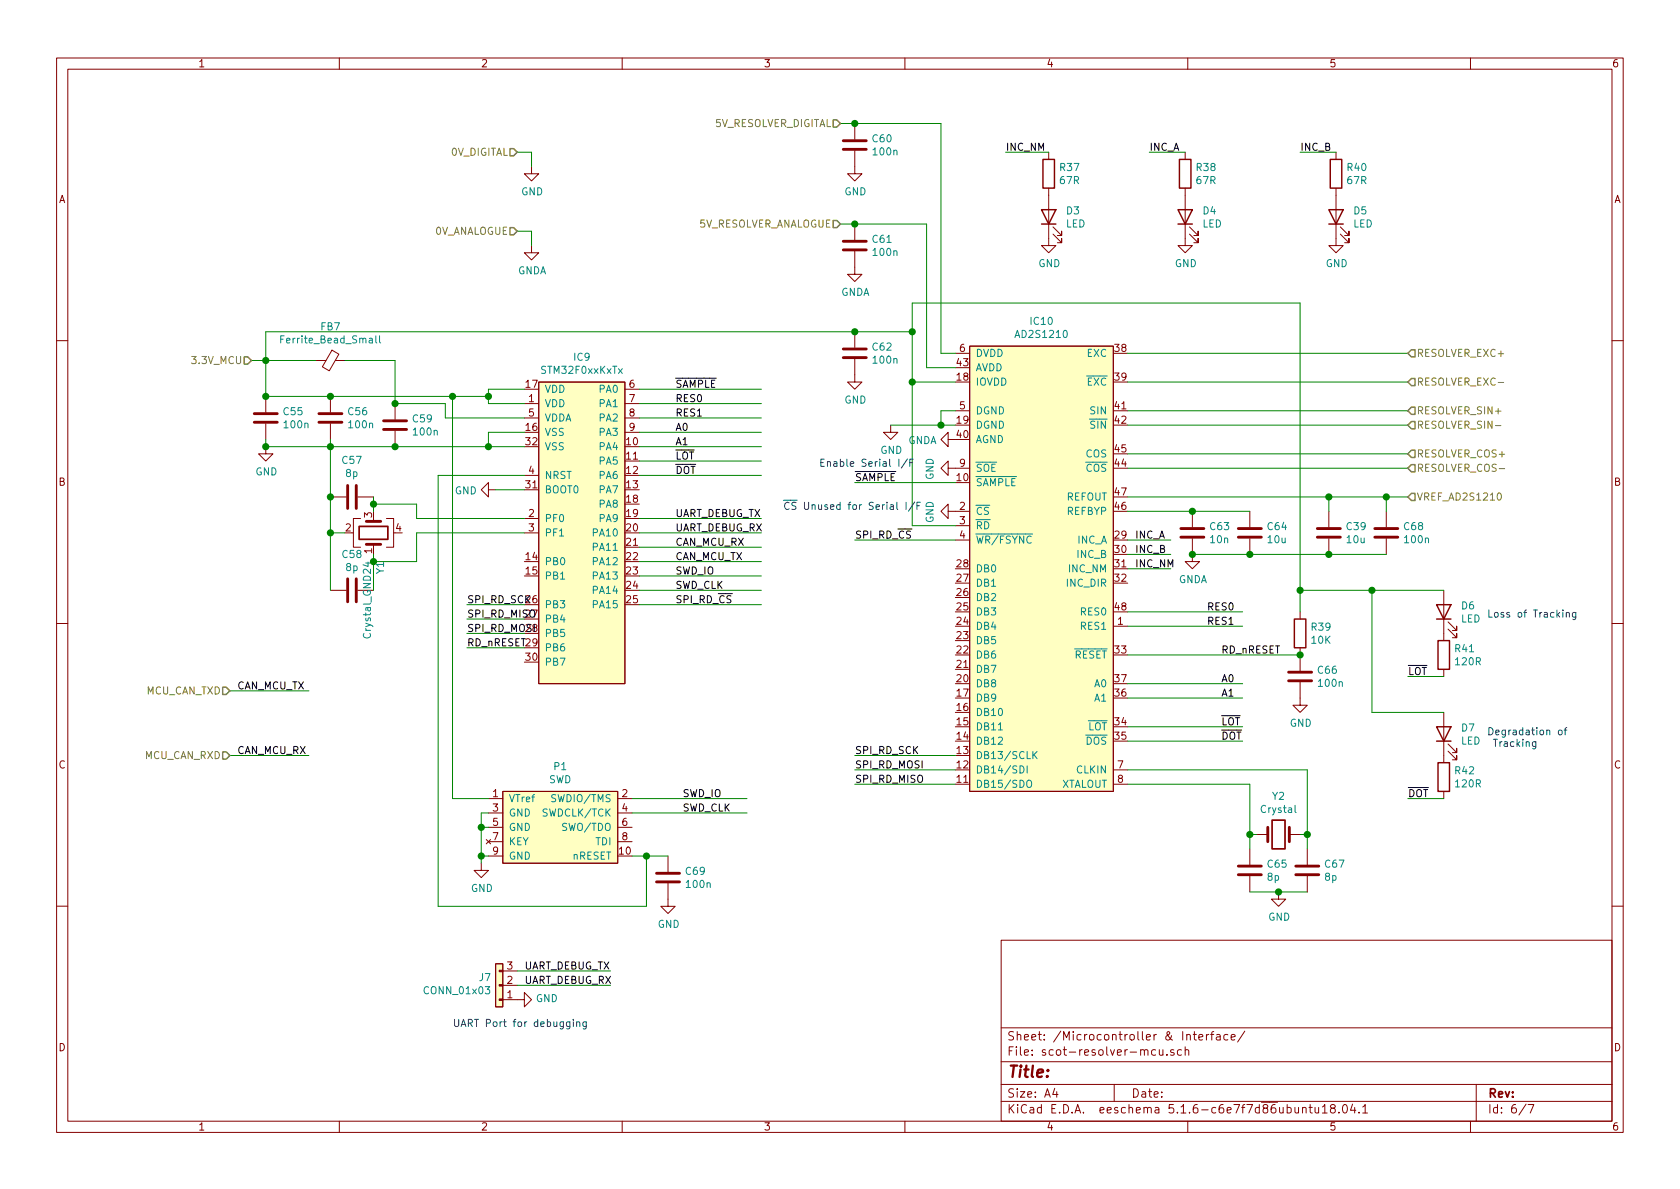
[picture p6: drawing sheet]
EESchema Schematic File Version 4
EELAYER 30 0
EELAYER END
$Descr A4 11693 8268
encoding utf-8
Sheet 6 7
Title ""
Date ""
Rev ""
Comp ""
Comment1 ""
Comment2 ""
Comment3 ""
Comment4 ""
$EndDescr
$Comp
L agg-kicad:STM32F0xxKxTx IC?
U 1 1
P 4050 3700
AR Path="/5E4C6D0F" Ref="IC?"  Part="1" 
AR Path="/5E4C3ECD/5E4C6D0F" Ref="IC9"  Part="1" 
F 0 "IC9" H 4050 4925 50  0000 C CNN
F 1 "STM32F0xxKxTx" H 4050 4834 50  0000 C CNN
F 2 "agg:LQFP-32" H 3750 2500 50  0001 L CNN
F 3 "http://www.st.com/web/en/resource/technical/document/datasheet/DM00088500.pdf" H 3750 2400 50  0001 L CNN
F 4 "2432085" H 3750 2300 50  0001 L CNN "Farnell"
	1    4050 3700
	1    0    0    -1  
$EndComp
$Comp
L agg-kicad:SWD P?
U 1 1
P 3900 5750
AR Path="/5E4C6D16" Ref="P?"  Part="1" 
AR Path="/5E4C3ECD/5E4C6D16" Ref="P1"  Part="1" 
F 0 "P1" H 3900 6175 50  0000 C CNN
F 1 "SWD" H 3900 6084 50  0000 C CNN
F 2 "agg:FTSH-105-01-F-D-K" H 3500 5350 50  0001 L CNN
F 3 "" H 4250 5550 50  0001 C CNN
F 4 "FTSH-105-01-F-D-K" H 3500 5250 50  0001 L CNN "Toby"
	1    3900 5750
	1    0    0    -1  
$EndComp
Text HLabel 1600 4800 0    50   Input ~ 0
MCU_CAN_TXD
Text HLabel 1600 5250 0    50   Input ~ 0
MCU_CAN_RXD
Text HLabel 1750 2500 0    50   Input ~ 0
3.3V_MCU
Text HLabel 5850 1550 0    50   Input ~ 0
5V_RESOLVER_ANALOGUE
Text HLabel 9800 3450 2    50   Input ~ 0
VREF_AD2S1210
Text HLabel 9800 2450 2    50   Input ~ 0
RESOLVER_EXC+
Text HLabel 9800 2650 2    50   Input ~ 0
RESOLVER_EXC-
Text HLabel 9800 2850 2    50   Input ~ 0
RESOLVER_SIN+
Text HLabel 9800 2950 2    50   Input ~ 0
RESOLVER_SIN-
Text HLabel 9800 3150 2    50   Input ~ 0
RESOLVER_COS+
Text HLabel 9800 3250 2    50   Input ~ 0
RESOLVER_COS-
Text HLabel 5850 850  0    50   Input ~ 0
5V_RESOLVER_DIGITAL
$Comp
L Device:C C62
U 1 1
P 5950 2450
F 0 "C62" H 6065 2496 50  0000 L CNN
F 1 "100n" H 6065 2405 50  0000 L CNN
F 2 "Capacitor_SMD:C_0603_1608Metric_Pad1.05x0.95mm_HandSolder" H 5988 2300 50  0001 C CNN
F 3 "~" H 5950 2450 50  0001 C CNN
	1    5950 2450
	1    0    0    -1  
$EndComp
$Comp
L Device:C C55
U 1 1
P 1850 2900
F 0 "C55" H 1965 2946 50  0000 L CNN
F 1 "100n" H 1965 2855 50  0000 L CNN
F 2 "Capacitor_SMD:C_0603_1608Metric_Pad1.05x0.95mm_HandSolder" H 1888 2750 50  0001 C CNN
F 3 "~" H 1850 2900 50  0001 C CNN
	1    1850 2900
	1    0    0    -1  
$EndComp
$Comp
L Device:C C56
U 1 1
P 2300 2900
F 0 "C56" H 2415 2946 50  0000 L CNN
F 1 "100n" H 2415 2855 50  0000 L CNN
F 2 "Capacitor_SMD:C_0603_1608Metric_Pad1.05x0.95mm_HandSolder" H 2338 2750 50  0001 C CNN
F 3 "~" H 2300 2900 50  0001 C CNN
	1    2300 2900
	1    0    0    -1  
$EndComp
$Comp
L Device:C C59
U 1 1
P 2750 2950
F 0 "C59" H 2865 2996 50  0000 L CNN
F 1 "100n" H 2865 2905 50  0000 L CNN
F 2 "Capacitor_SMD:C_0603_1608Metric_Pad1.05x0.95mm_HandSolder" H 2788 2800 50  0001 C CNN
F 3 "~" H 2750 2950 50  0001 C CNN
	1    2750 2950
	1    0    0    -1  
$EndComp
Wire Wire Line
	3650 3000 3400 3000
Wire Wire Line
	3400 3000 3400 3100
Wire Wire Line
	3400 3100 3650 3100
Wire Wire Line
	3400 3100 2750 3100
Connection ~ 3400 3100
Wire Wire Line
	3650 2900 3100 2900
Wire Wire Line
	3100 2900 3100 2800
Wire Wire Line
	3100 2800 2750 2800
Wire Wire Line
	2300 3050 2300 3100
Wire Wire Line
	2300 3100 2750 3100
Connection ~ 2750 3100
Wire Wire Line
	2300 3100 1850 3100
Wire Wire Line
	1850 3100 1850 3050
Connection ~ 2300 3100
Wire Wire Line
	1850 2750 2300 2750
Wire Wire Line
	3400 2750 3400 2800
Wire Wire Line
	3400 2800 3650 2800
Connection ~ 2300 2750
Wire Wire Line
	2300 2750 3150 2750
Wire Wire Line
	3650 2700 3400 2700
Wire Wire Line
	3400 2700 3400 2750
Connection ~ 3400 2750
Wire Wire Line
	1850 2500 1850 2750
Connection ~ 1850 2750
Wire Wire Line
	1750 2500 1850 2500
Connection ~ 1850 2500
$Comp
L power:GND #PWR0137
U 1 1
P 1850 3100
F 0 "#PWR0137" H 1850 2850 50  0001 C CNN
F 1 "GND" H 1855 2927 50  0000 C CNN
F 2 "" H 1850 3100 50  0001 C CNN
F 3 "" H 1850 3100 50  0001 C CNN
	1    1850 3100
	1    0    0    -1  
$EndComp
Connection ~ 1850 3100
$Comp
L power:GND #PWR0138
U 1 1
P 3350 6000
F 0 "#PWR0138" H 3350 5750 50  0001 C CNN
F 1 "GND" H 3355 5827 50  0000 C CNN
F 2 "" H 3350 6000 50  0001 C CNN
F 3 "" H 3350 6000 50  0001 C CNN
	1    3350 6000
	1    0    0    -1  
$EndComp
Wire Wire Line
	3350 6000 3350 5950
Wire Wire Line
	3350 5950 3400 5950
Wire Wire Line
	3350 5950 3350 5750
Wire Wire Line
	3350 5750 3400 5750
Connection ~ 3350 5950
Wire Wire Line
	3350 5750 3350 5650
Wire Wire Line
	3350 5650 3400 5650
Connection ~ 3350 5750
Wire Wire Line
	4400 5950 4500 5950
Wire Wire Line
	4500 5950 4500 6300
Wire Wire Line
	4500 6300 3050 6300
Wire Wire Line
	3050 6300 3050 3300
Wire Wire Line
	3050 3300 3650 3300
$Comp
L power:GND #PWR0139
U 1 1
P 3450 3400
F 0 "#PWR0139" H 3450 3150 50  0001 C CNN
F 1 "GND" V 3455 3272 50  0000 R CNN
F 2 "" H 3450 3400 50  0001 C CNN
F 3 "" H 3450 3400 50  0001 C CNN
	1    3450 3400
	0    1    1    0   
$EndComp
Wire Wire Line
	3450 3400 3650 3400
Wire Wire Line
	3400 5550 3150 5550
Wire Wire Line
	3150 5550 3150 2750
Connection ~ 3150 2750
Wire Wire Line
	3150 2750 3400 2750
$Comp
L Device:Crystal_GND24 Y1
U 1 1
P 2600 3700
F 0 "Y1" H 2406 3654 50  0000 R CNN
F 1 "Crystal_GND24" H 2406 3745 50  0000 R CNN
F 2 "Crystal:Crystal_SMD_Abracon_ABM8G-4Pin_3.2x2.5mm" H 2600 3700 50  0001 C CNN
F 3 "~" H 2600 3700 50  0001 C CNN
	1    2600 3700
	0    -1   -1   0   
$EndComp
$Comp
L Device:C C57
U 1 1
P 2450 3450
F 0 "C57" V 2702 3450 50  0000 C CNN
F 1 "8p" V 2611 3450 50  0000 C CNN
F 2 "Capacitor_SMD:C_0603_1608Metric_Pad1.05x0.95mm_HandSolder" H 2488 3300 50  0001 C CNN
F 3 "~" H 2450 3450 50  0001 C CNN
	1    2450 3450
	0    -1   -1   0   
$EndComp
$Comp
L Device:C C58
U 1 1
P 2450 4100
F 0 "C58" V 2198 4100 50  0000 C CNN
F 1 "8p" V 2289 4100 50  0000 C CNN
F 2 "Capacitor_SMD:C_0603_1608Metric_Pad1.05x0.95mm_HandSolder" H 2488 3950 50  0001 C CNN
F 3 "~" H 2450 4100 50  0001 C CNN
	1    2450 4100
	0    1    1    0   
$EndComp
Wire Wire Line
	2600 3850 2600 3900
Wire Wire Line
	2400 3700 2300 3700
Wire Wire Line
	2300 3700 2300 3450
Connection ~ 2300 3700
Wire Wire Line
	2600 3450 2600 3500
Wire Wire Line
	2300 3100 2300 3450
Connection ~ 2300 3450
Wire Wire Line
	3650 3600 2900 3600
Wire Wire Line
	2900 3600 2900 3500
Wire Wire Line
	2900 3500 2600 3500
Connection ~ 2600 3500
Wire Wire Line
	2600 3500 2600 3550
Wire Wire Line
	3650 3700 2900 3700
Wire Wire Line
	2900 3700 2900 3900
Wire Wire Line
	2900 3900 2600 3900
Connection ~ 2600 3900
Wire Wire Line
	2600 3900 2600 4100
Wire Wire Line
	2300 3700 2300 4100
Text Label 4700 3900 0    50   ~ 0
CAN_MCU_TX
Wire Wire Line
	4450 3900 5300 3900
Wire Wire Line
	4450 3800 5300 3800
Text Label 4700 3800 0    50   ~ 0
CAN_MCU_RX
Wire Wire Line
	5300 3700 4450 3700
Text Label 4700 3600 0    50   ~ 0
UART_DEBUG_TX
Text Label 4700 3700 0    50   ~ 0
UART_DEBUG_RX
$Comp
L Device:Crystal Y2
U 1 1
P 8900 5800
F 0 "Y2" H 8900 6068 50  0000 C CNN
F 1 "Crystal" H 8900 5977 50  0000 C CNN
F 2 "Crystal:Crystal_SMD_SeikoEpson_MA505-2Pin_12.7x5.1mm_HandSoldering" H 8900 5800 50  0001 C CNN
F 3 "~" H 8900 5800 50  0001 C CNN
	1    8900 5800
	1    0    0    -1  
$EndComp
$Comp
L Device:C C67
U 1 1
P 9100 6050
F 0 "C67" H 9215 6096 50  0000 L CNN
F 1 "8p" H 9215 6005 50  0000 L CNN
F 2 "Capacitor_SMD:C_0603_1608Metric_Pad1.05x0.95mm_HandSolder" H 9138 5900 50  0001 C CNN
F 3 "~" H 9100 6050 50  0001 C CNN
	1    9100 6050
	1    0    0    -1  
$EndComp
$Comp
L Device:C C65
U 1 1
P 8700 6050
F 0 "C65" H 8815 6096 50  0000 L CNN
F 1 "8p" H 8815 6005 50  0000 L CNN
F 2 "Capacitor_SMD:C_0603_1608Metric_Pad1.05x0.95mm_HandSolder" H 8738 5900 50  0001 C CNN
F 3 "~" H 8700 6050 50  0001 C CNN
	1    8700 6050
	1    0    0    -1  
$EndComp
Wire Wire Line
	8700 5900 8700 5800
Wire Wire Line
	8700 5800 8750 5800
Wire Wire Line
	9050 5800 9100 5800
Wire Wire Line
	9100 5800 9100 5900
Wire Wire Line
	9100 6200 8900 6200
$Comp
L power:GND #PWR0140
U 1 1
P 8900 6200
F 0 "#PWR0140" H 8900 5950 50  0001 C CNN
F 1 "GND" H 8905 6027 50  0000 C CNN
F 2 "" H 8900 6200 50  0001 C CNN
F 3 "" H 8900 6200 50  0001 C CNN
	1    8900 6200
	1    0    0    -1  
$EndComp
Connection ~ 8900 6200
Wire Wire Line
	8900 6200 8700 6200
$Comp
L agg-kicad:AD2S1210 IC10
U 1 1
P 7250 3950
F 0 "IC10" H 7250 5675 50  0000 C CNN
F 1 "AD2S1210" H 7250 5584 50  0000 C CNN
F 2 "agg:LQFP-48" H 6750 2250 50  0001 L CNN
F 3 "https://www.analog.com/media/en/technical-documentation/data-sheets/AD2S1210.pdf" H 6750 2150 50  0001 L CNN
F 4 "584-AD2S1210DSTZ" H 6750 2050 50  0001 L CNN "Mouser"
	1    7250 3950
	1    0    0    -1  
$EndComp
$Comp
L Device:C C66
U 1 1
P 9050 4700
F 0 "C66" H 9165 4746 50  0000 L CNN
F 1 "100n" H 9165 4655 50  0000 L CNN
F 2 "Capacitor_SMD:C_0603_1608Metric_Pad1.05x0.95mm_HandSolder" H 9088 4550 50  0001 C CNN
F 3 "~" H 9050 4700 50  0001 C CNN
	1    9050 4700
	1    0    0    -1  
$EndComp
$Comp
L Device:R R39
U 1 1
P 9050 4400
F 0 "R39" H 9120 4446 50  0000 L CNN
F 1 "10K" H 9120 4355 50  0000 L CNN
F 2 "Resistor_SMD:R_0603_1608Metric_Pad1.05x0.95mm_HandSolder" V 8980 4400 50  0001 C CNN
F 3 "~" H 9050 4400 50  0001 C CNN
	1    9050 4400
	1    0    0    -1  
$EndComp
$Comp
L power:GND #PWR0141
U 1 1
P 9050 4850
F 0 "#PWR0141" H 9050 4600 50  0001 C CNN
F 1 "GND" H 9055 4677 50  0000 C CNN
F 2 "" H 9050 4850 50  0001 C CNN
F 3 "" H 9050 4850 50  0001 C CNN
	1    9050 4850
	1    0    0    -1  
$EndComp
Connection ~ 9050 4550
$Comp
L Device:C C63
U 1 1
P 8300 3700
F 0 "C63" H 8415 3746 50  0000 L CNN
F 1 "10n" H 8415 3655 50  0000 L CNN
F 2 "Capacitor_SMD:C_0603_1608Metric_Pad1.05x0.95mm_HandSolder" H 8338 3550 50  0001 C CNN
F 3 "~" H 8300 3700 50  0001 C CNN
	1    8300 3700
	1    0    0    -1  
$EndComp
$Comp
L Device:C C64
U 1 1
P 8700 3700
F 0 "C64" H 8815 3746 50  0000 L CNN
F 1 "10u" H 8815 3655 50  0000 L CNN
F 2 "Capacitor_SMD:C_0603_1608Metric_Pad1.05x0.95mm_HandSolder" H 8738 3550 50  0001 C CNN
F 3 "~" H 8700 3700 50  0001 C CNN
	1    8700 3700
	1    0    0    -1  
$EndComp
$Comp
L Device:C C68
U 1 1
P 9650 3700
F 0 "C68" H 9765 3746 50  0000 L CNN
F 1 "100n" H 9765 3655 50  0000 L CNN
F 2 "Capacitor_SMD:C_0603_1608Metric_Pad1.05x0.95mm_HandSolder" H 9688 3550 50  0001 C CNN
F 3 "~" H 9650 3700 50  0001 C CNN
	1    9650 3700
	1    0    0    -1  
$EndComp
Wire Wire Line
	7850 3550 8300 3550
Connection ~ 8300 3550
Wire Wire Line
	8300 3550 8700 3550
Wire Wire Line
	7850 3450 9250 3450
Wire Wire Line
	9650 3450 9650 3550
Wire Wire Line
	8300 3850 8700 3850
Connection ~ 8700 3850
Wire Wire Line
	8700 3850 9250 3850
Wire Wire Line
	7850 2450 9800 2450
Wire Wire Line
	7850 2650 9800 2650
Wire Wire Line
	9800 2850 7850 2850
Wire Wire Line
	9800 2950 7850 2950
Wire Wire Line
	9800 3150 7850 3150
Wire Wire Line
	9800 3250 7850 3250
Wire Wire Line
	9800 3450 9650 3450
Connection ~ 9650 3450
$Comp
L Device:C C60
U 1 1
P 5950 1000
F 0 "C60" H 6065 1046 50  0000 L CNN
F 1 "100n" H 6065 955 50  0000 L CNN
F 2 "Capacitor_SMD:C_0603_1608Metric_Pad1.05x0.95mm_HandSolder" H 5988 850 50  0001 C CNN
F 3 "~" H 5950 1000 50  0001 C CNN
	1    5950 1000
	1    0    0    -1  
$EndComp
$Comp
L power:GND #PWR0142
U 1 1
P 5950 1150
F 0 "#PWR0142" H 5950 900 50  0001 C CNN
F 1 "GND" H 5955 977 50  0000 C CNN
F 2 "" H 5950 1150 50  0001 C CNN
F 3 "" H 5950 1150 50  0001 C CNN
	1    5950 1150
	1    0    0    -1  
$EndComp
Wire Wire Line
	5850 850  5950 850 
Wire Wire Line
	6550 2450 6650 2450
Connection ~ 5950 850 
Wire Wire Line
	5950 850  6550 850 
Wire Wire Line
	6550 850  6550 2450
$Comp
L Device:C C61
U 1 1
P 5950 1700
F 0 "C61" H 6065 1746 50  0000 L CNN
F 1 "100n" H 6065 1655 50  0000 L CNN
F 2 "Capacitor_SMD:C_0603_1608Metric_Pad1.05x0.95mm_HandSolder" H 5988 1550 50  0001 C CNN
F 3 "~" H 5950 1700 50  0001 C CNN
	1    5950 1700
	1    0    0    -1  
$EndComp
Wire Wire Line
	6650 2550 6450 2550
Wire Wire Line
	6450 2550 6450 1550
Wire Wire Line
	6450 1550 5950 1550
Connection ~ 5950 1550
Wire Wire Line
	5950 1550 5850 1550
Wire Wire Line
	1850 2500 1850 2300
Wire Wire Line
	1850 2300 5950 2300
Wire Wire Line
	6350 2300 6350 2650
Wire Wire Line
	6350 2650 6650 2650
Connection ~ 5950 2300
Wire Wire Line
	5950 2300 6350 2300
$Comp
L power:GND #PWR0143
U 1 1
P 5950 2600
F 0 "#PWR0143" H 5950 2350 50  0001 C CNN
F 1 "GND" H 5955 2427 50  0000 C CNN
F 2 "" H 5950 2600 50  0001 C CNN
F 3 "" H 5950 2600 50  0001 C CNN
	1    5950 2600
	1    0    0    -1  
$EndComp
$Comp
L power:GNDA #PWR0144
U 1 1
P 5950 1850
F 0 "#PWR0144" H 5950 1600 50  0001 C CNN
F 1 "GNDA" H 5955 1677 50  0000 C CNN
F 2 "" H 5950 1850 50  0001 C CNN
F 3 "" H 5950 1850 50  0001 C CNN
	1    5950 1850
	1    0    0    -1  
$EndComp
$Comp
L power:GNDA #PWR0145
U 1 1
P 6650 3050
F 0 "#PWR0145" H 6650 2800 50  0001 C CNN
F 1 "GNDA" V 6655 2923 50  0000 R CNN
F 2 "" H 6650 3050 50  0001 C CNN
F 3 "" H 6650 3050 50  0001 C CNN
	1    6650 3050
	0    1    1    0   
$EndComp
$Comp
L power:GND #PWR0146
U 1 1
P 6200 2950
F 0 "#PWR0146" H 6200 2700 50  0001 C CNN
F 1 "GND" H 6205 2777 50  0000 C CNN
F 2 "" H 6200 2950 50  0001 C CNN
F 3 "" H 6200 2950 50  0001 C CNN
	1    6200 2950
	1    0    0    -1  
$EndComp
Wire Wire Line
	6650 2950 6550 2950
Wire Wire Line
	6650 2850 6550 2850
Wire Wire Line
	6550 2850 6550 2950
Connection ~ 6550 2950
Wire Wire Line
	6550 2950 6200 2950
$Comp
L power:GNDA #PWR0147
U 1 1
P 8300 3850
F 0 "#PWR0147" H 8300 3600 50  0001 C CNN
F 1 "GNDA" H 8305 3677 50  0000 C CNN
F 2 "" H 8300 3850 50  0001 C CNN
F 3 "" H 8300 3850 50  0001 C CNN
	1    8300 3850
	1    0    0    -1  
$EndComp
Connection ~ 8300 3850
Wire Wire Line
	4450 4200 5300 4200
Text Label 4700 4200 0    50   ~ 0
SPI_RD_~CS
Wire Wire Line
	3650 4200 3250 4200
Text Label 3250 4200 0    50   ~ 0
SPI_RD_SCK
Wire Wire Line
	3650 4300 3250 4300
Text Label 3250 4300 0    50   ~ 0
SPI_RD_MISO
Wire Wire Line
	3650 4400 3250 4400
Text Label 3250 4400 0    50   ~ 0
SPI_RD_MOSI
Wire Wire Line
	4450 4000 5300 4000
Wire Wire Line
	4450 4100 5300 4100
Text Label 4700 4000 0    50   ~ 0
SWD_IO
Text Label 4700 4100 0    50   ~ 0
SWD_CLK
Wire Wire Line
	9100 5800 9100 5350
Wire Wire Line
	9100 5350 7850 5350
Connection ~ 9100 5800
Wire Wire Line
	7850 5450 8700 5450
Wire Wire Line
	8700 5450 8700 5800
Connection ~ 8700 5800
Wire Wire Line
	7850 4550 9050 4550
Wire Wire Line
	6350 2300 6350 2100
Wire Wire Line
	6350 2100 9050 2100
Wire Wire Line
	9050 2100 9050 4100
Connection ~ 6350 2300
Wire Wire Line
	7850 4250 8650 4250
Wire Wire Line
	7850 4350 8650 4350
Text Label 8400 4250 0    50   ~ 0
RES0
Text Label 8400 4350 0    50   ~ 0
RES1
Wire Wire Line
	7850 4750 8650 4750
Wire Wire Line
	7850 4850 8650 4850
Text Label 8500 4750 0    50   ~ 0
A0
Text Label 8500 4850 0    50   ~ 0
A1
Wire Wire Line
	7850 5050 8650 5050
Wire Wire Line
	7850 5150 8650 5150
Text Label 8500 5050 0    50   ~ 0
~LOT
Text Label 8500 5150 0    50   ~ 0
~DOT
Wire Wire Line
	1600 4800 2150 4800
Text Label 1650 4800 0    50   ~ 0
CAN_MCU_TX
Wire Wire Line
	1600 5250 2150 5250
Text Label 1650 5250 0    50   ~ 0
CAN_MCU_RX
Text Notes 3150 7150 0    50   ~ 0
UART Port for debugging
$Comp
L agg-kicad:CONN_01x03 J7
U 1 1
P 3500 6950
F 0 "J7" H 3422 6799 50  0000 R CNN
F 1 "CONN_01x03" H 3422 6890 50  0000 R CNN
F 2 "Connector_PinHeader_2.54mm:PinHeader_1x03_P2.54mm_Vertical" H 3500 6950 50  0001 C CNN
F 3 "" H 3500 6950 50  0001 C CNN
	1    3500 6950
	1    0    0    1   
$EndComp
$Comp
L power:GND #PWR0148
U 1 1
P 3600 6950
F 0 "#PWR0148" H 3600 6700 50  0001 C CNN
F 1 "GND" V 3605 6822 50  0000 R CNN
F 2 "" H 3600 6950 50  0001 C CNN
F 3 "" H 3600 6950 50  0001 C CNN
	1    3600 6950
	0    -1   -1   0   
$EndComp
Wire Wire Line
	3600 6850 4250 6850
Text Label 3650 6850 0    50   ~ 0
UART_DEBUG_RX
Wire Wire Line
	3600 6750 4250 6750
Text Label 3650 6750 0    50   ~ 0
UART_DEBUG_TX
Wire Wire Line
	4450 3600 5300 3600
Wire Wire Line
	4400 5550 5200 5550
Wire Wire Line
	4400 5650 5200 5650
Text Label 4750 5650 0    50   ~ 0
SWD_CLK
Text Label 4750 5550 0    50   ~ 0
SWD_IO
Wire Wire Line
	6650 5250 5950 5250
Wire Wire Line
	6650 5350 5950 5350
Wire Wire Line
	6650 5450 5950 5450
Text Label 5950 5250 0    50   ~ 0
SPI_RD_SCK
Text Label 5950 5450 0    50   ~ 0
SPI_RD_MISO
Text Label 5950 5350 0    50   ~ 0
SPI_RD_MOSI
$Comp
L power:GND #PWR0149
U 1 1
P 6650 3250
F 0 "#PWR0149" H 6650 3000 50  0001 C CNN
F 1 "GND" H 6655 3077 50  0000 C CNN
F 2 "" H 6650 3250 50  0001 C CNN
F 3 "" H 6650 3250 50  0001 C CNN
	1    6650 3250
	0    1    1    0   
$EndComp
$Comp
L power:GND #PWR0150
U 1 1
P 6650 3550
F 0 "#PWR0150" H 6650 3300 50  0001 C CNN
F 1 "GND" H 6655 3377 50  0000 C CNN
F 2 "" H 6650 3550 50  0001 C CNN
F 3 "" H 6650 3550 50  0001 C CNN
	1    6650 3550
	0    1    1    0   
$EndComp
Text Notes 5450 3550 0    50   ~ 0
~CS~ Unused for Serial I/F
Wire Wire Line
	6650 3750 5950 3750
Text Label 5950 3750 0    50   ~ 0
SPI_RD_~CS
Wire Wire Line
	6650 3350 5950 3350
Text Label 5950 3350 0    50   ~ 0
~SAMPLE
Wire Wire Line
	6350 2650 6350 3650
Wire Wire Line
	6350 3650 6650 3650
Connection ~ 6350 2650
$Comp
L Device:LED D6
U 1 1
P 10050 4250
F 0 "D6" V 10089 4133 50  0000 R CNN
F 1 "LED" V 9998 4133 50  0000 R CNN
F 2 "Capacitor_SMD:C_1206_3216Metric_Pad1.42x1.75mm_HandSolder" H 10050 4250 50  0001 C CNN
F 3 "~" H 10050 4250 50  0001 C CNN
	1    10050 4250
	0    -1   -1   0   
$EndComp
$Comp
L Device:R R41
U 1 1
P 10050 4550
F 0 "R41" H 10120 4596 50  0000 L CNN
F 1 "120R" H 10120 4505 50  0000 L CNN
F 2 "Resistor_SMD:R_0805_2012Metric_Pad1.15x1.40mm_HandSolder" V 9980 4550 50  0001 C CNN
F 3 "~" H 10050 4550 50  0001 C CNN
	1    10050 4550
	1    0    0    -1  
$EndComp
Text Label 9800 4700 0    50   ~ 0
~LOT
Text Label 9800 5550 0    50   ~ 0
~DOT
$Comp
L Device:R R42
U 1 1
P 10050 5400
F 0 "R42" H 10120 5446 50  0000 L CNN
F 1 "120R" H 10120 5355 50  0000 L CNN
F 2 "Resistor_SMD:R_0805_2012Metric_Pad1.15x1.40mm_HandSolder" V 9980 5400 50  0001 C CNN
F 3 "~" H 10050 5400 50  0001 C CNN
	1    10050 5400
	1    0    0    -1  
$EndComp
$Comp
L Device:LED D7
U 1 1
P 10050 5100
F 0 "D7" V 10089 4983 50  0000 R CNN
F 1 "LED" V 9998 4983 50  0000 R CNN
F 2 "Capacitor_SMD:C_1206_3216Metric_Pad1.42x1.75mm_HandSolder" H 10050 5100 50  0001 C CNN
F 3 "~" H 10050 5100 50  0001 C CNN
	1    10050 5100
	0    -1   -1   0   
$EndComp
Wire Wire Line
	9800 4700 10050 4700
Wire Wire Line
	9800 5550 10050 5550
Wire Wire Line
	10050 4100 9550 4100
Connection ~ 9050 4100
Wire Wire Line
	9050 4100 9050 4250
Wire Wire Line
	10050 4950 9550 4950
Wire Wire Line
	9550 4950 9550 4100
Connection ~ 9550 4100
Wire Wire Line
	9550 4100 9050 4100
Text Notes 10350 4300 0    50   ~ 0
Loss of Tracking
Text Notes 10350 5200 0    50   ~ 0
Degradation of\n Tracking
Wire Wire Line
	4450 2700 5300 2700
Wire Wire Line
	4450 2800 5300 2800
Wire Wire Line
	4450 2900 5300 2900
Wire Wire Line
	4450 3000 5300 3000
Wire Wire Line
	4450 3100 5300 3100
Text Notes 5700 3250 0    50   ~ 0
Enable Serial I/F
Wire Wire Line
	4450 3200 5300 3200
Wire Wire Line
	4450 3300 5300 3300
Text Label 4700 2700 0    50   ~ 0
~SAMPLE
Text Label 4700 2800 0    50   ~ 0
RES0
Text Label 4700 2900 0    50   ~ 0
RES1
Text Label 4700 3000 0    50   ~ 0
A0
Text Label 4700 3100 0    50   ~ 0
A1
Text Label 4700 3200 0    50   ~ 0
~LOT
Text Label 4700 3300 0    50   ~ 0
~DOT
Wire Wire Line
	7850 3750 8150 3750
Wire Wire Line
	7850 3850 8150 3850
Wire Wire Line
	7850 3950 8150 3950
Text Label 7900 3750 0    50   ~ 0
INC_A
Text Label 7900 3850 0    50   ~ 0
INC_B
Text Label 7900 3950 0    50   ~ 0
INC_NM
$Comp
L Device:LED D4
U 1 1
P 8250 1500
F 0 "D4" V 8289 1383 50  0000 R CNN
F 1 "LED" V 8198 1383 50  0000 R CNN
F 2 "Capacitor_SMD:C_1206_3216Metric_Pad1.42x1.75mm_HandSolder" H 8250 1500 50  0001 C CNN
F 3 "~" H 8250 1500 50  0001 C CNN
	1    8250 1500
	0    -1   -1   0   
$EndComp
$Comp
L Device:R R38
U 1 1
P 8250 1200
F 0 "R38" H 8320 1246 50  0000 L CNN
F 1 "67R" H 8320 1155 50  0000 L CNN
F 2 "Resistor_SMD:R_0805_2012Metric_Pad1.15x1.40mm_HandSolder" V 8180 1200 50  0001 C CNN
F 3 "~" H 8250 1200 50  0001 C CNN
	1    8250 1200
	1    0    0    -1  
$EndComp
Text Label 8000 1050 0    50   ~ 0
INC_A
Text Label 9050 1050 0    50   ~ 0
INC_B
Text Label 7000 1050 0    50   ~ 0
INC_NM
$Comp
L Device:LED D5
U 1 1
P 9300 1500
F 0 "D5" V 9339 1383 50  0000 R CNN
F 1 "LED" V 9248 1383 50  0000 R CNN
F 2 "Capacitor_SMD:C_1206_3216Metric_Pad1.42x1.75mm_HandSolder" H 9300 1500 50  0001 C CNN
F 3 "~" H 9300 1500 50  0001 C CNN
	1    9300 1500
	0    -1   -1   0   
$EndComp
$Comp
L Device:R R40
U 1 1
P 9300 1200
F 0 "R40" H 9370 1246 50  0000 L CNN
F 1 "67R" H 9370 1155 50  0000 L CNN
F 2 "Resistor_SMD:R_0805_2012Metric_Pad1.15x1.40mm_HandSolder" V 9230 1200 50  0001 C CNN
F 3 "~" H 9300 1200 50  0001 C CNN
	1    9300 1200
	1    0    0    -1  
$EndComp
$Comp
L Device:LED D3
U 1 1
P 7300 1500
F 0 "D3" V 7339 1383 50  0000 R CNN
F 1 "LED" V 7248 1383 50  0000 R CNN
F 2 "Capacitor_SMD:C_1206_3216Metric_Pad1.42x1.75mm_HandSolder" H 7300 1500 50  0001 C CNN
F 3 "~" H 7300 1500 50  0001 C CNN
	1    7300 1500
	0    -1   -1   0   
$EndComp
$Comp
L Device:R R37
U 1 1
P 7300 1200
F 0 "R37" H 7370 1246 50  0000 L CNN
F 1 "67R" H 7370 1155 50  0000 L CNN
F 2 "Resistor_SMD:R_0805_2012Metric_Pad1.15x1.40mm_HandSolder" V 7230 1200 50  0001 C CNN
F 3 "~" H 7300 1200 50  0001 C CNN
	1    7300 1200
	1    0    0    -1  
$EndComp
$Comp
L power:GND #PWR0151
U 1 1
P 7300 1650
F 0 "#PWR0151" H 7300 1400 50  0001 C CNN
F 1 "GND" H 7305 1477 50  0000 C CNN
F 2 "" H 7300 1650 50  0001 C CNN
F 3 "" H 7300 1650 50  0001 C CNN
	1    7300 1650
	1    0    0    -1  
$EndComp
$Comp
L power:GND #PWR0152
U 1 1
P 8250 1650
F 0 "#PWR0152" H 8250 1400 50  0001 C CNN
F 1 "GND" H 8255 1477 50  0000 C CNN
F 2 "" H 8250 1650 50  0001 C CNN
F 3 "" H 8250 1650 50  0001 C CNN
	1    8250 1650
	1    0    0    -1  
$EndComp
$Comp
L power:GND #PWR0153
U 1 1
P 9300 1650
F 0 "#PWR0153" H 9300 1400 50  0001 C CNN
F 1 "GND" H 9305 1477 50  0000 C CNN
F 2 "" H 9300 1650 50  0001 C CNN
F 3 "" H 9300 1650 50  0001 C CNN
	1    9300 1650
	1    0    0    -1  
$EndComp
Wire Wire Line
	9300 1050 9050 1050
Wire Wire Line
	8250 1050 8000 1050
Wire Wire Line
	7300 1050 7000 1050
$Comp
L Device:C C69
U 1 1
P 4650 6100
F 0 "C69" H 4765 6146 50  0000 L CNN
F 1 "100n" H 4765 6055 50  0000 L CNN
F 2 "Capacitor_SMD:C_0603_1608Metric_Pad1.05x0.95mm_HandSolder" H 4688 5950 50  0001 C CNN
F 3 "~" H 4650 6100 50  0001 C CNN
	1    4650 6100
	1    0    0    -1  
$EndComp
$Comp
L power:GND #PWR0154
U 1 1
P 4650 6250
F 0 "#PWR0154" H 4650 6000 50  0001 C CNN
F 1 "GND" H 4655 6077 50  0000 C CNN
F 2 "" H 4650 6250 50  0001 C CNN
F 3 "" H 4650 6250 50  0001 C CNN
	1    4650 6250
	1    0    0    -1  
$EndComp
Wire Wire Line
	4650 5950 4500 5950
Connection ~ 4500 5950
Wire Wire Line
	3250 4500 3650 4500
Text Label 3250 4500 0    50   ~ 0
RD_nRESET
Text Label 8500 4550 0    50   ~ 0
RD_nRESET
$Comp
L Device:Ferrite_Bead_Small FB7
U 1 1
P 2300 2500
F 0 "FB7" V 2063 2500 50  0000 C CNN
F 1 "Ferrite_Bead_Small" V 2154 2500 50  0000 C CNN
F 2 "Inductor_SMD:L_0805_2012Metric_Pad1.15x1.40mm_HandSolder" V 2230 2500 50  0001 C CNN
F 3 "~" H 2300 2500 50  0001 C CNN
	1    2300 2500
	0    1    1    0   
$EndComp
Wire Wire Line
	2750 2800 2750 2500
Wire Wire Line
	2750 2500 2400 2500
Connection ~ 2750 2800
Wire Wire Line
	2200 2500 1850 2500
$Comp
L Device:C C39
U 1 1
P 9250 3700
F 0 "C39" H 9365 3746 50  0000 L CNN
F 1 "10u" H 9365 3655 50  0000 L CNN
F 2 "Capacitor_SMD:C_0603_1608Metric_Pad1.05x0.95mm_HandSolder" H 9288 3550 50  0001 C CNN
F 3 "~" H 9250 3700 50  0001 C CNN
	1    9250 3700
	1    0    0    -1  
$EndComp
Connection ~ 9250 3850
Wire Wire Line
	9250 3850 9650 3850
Wire Wire Line
	9250 3550 9250 3450
Connection ~ 9250 3450
Wire Wire Line
	9250 3450 9650 3450
$Comp
L power:GND #PWR0116
U 1 1
P 3700 1150
F 0 "#PWR0116" H 3700 900 50  0001 C CNN
F 1 "GND" H 3705 977 50  0000 C CNN
F 2 "" H 3700 1150 50  0001 C CNN
F 3 "" H 3700 1150 50  0001 C CNN
	1    3700 1150
	1    0    0    -1  
$EndComp
Wire Wire Line
	3600 1050 3700 1050
Wire Wire Line
	3700 1050 3700 1150
$Comp
L power:GNDA #PWR0117
U 1 1
P 3700 1700
F 0 "#PWR0117" H 3700 1450 50  0001 C CNN
F 1 "GNDA" H 3705 1527 50  0000 C CNN
F 2 "" H 3700 1700 50  0001 C CNN
F 3 "" H 3700 1700 50  0001 C CNN
	1    3700 1700
	1    0    0    -1  
$EndComp
Text HLabel 3600 1600 0    50   Input ~ 0
0V_ANALOGUE
Wire Wire Line
	3600 1600 3700 1600
Wire Wire Line
	3700 1600 3700 1700
Text HLabel 3600 1050 0    50   Input ~ 0
0V_DIGITAL
$EndSCHEMATC
